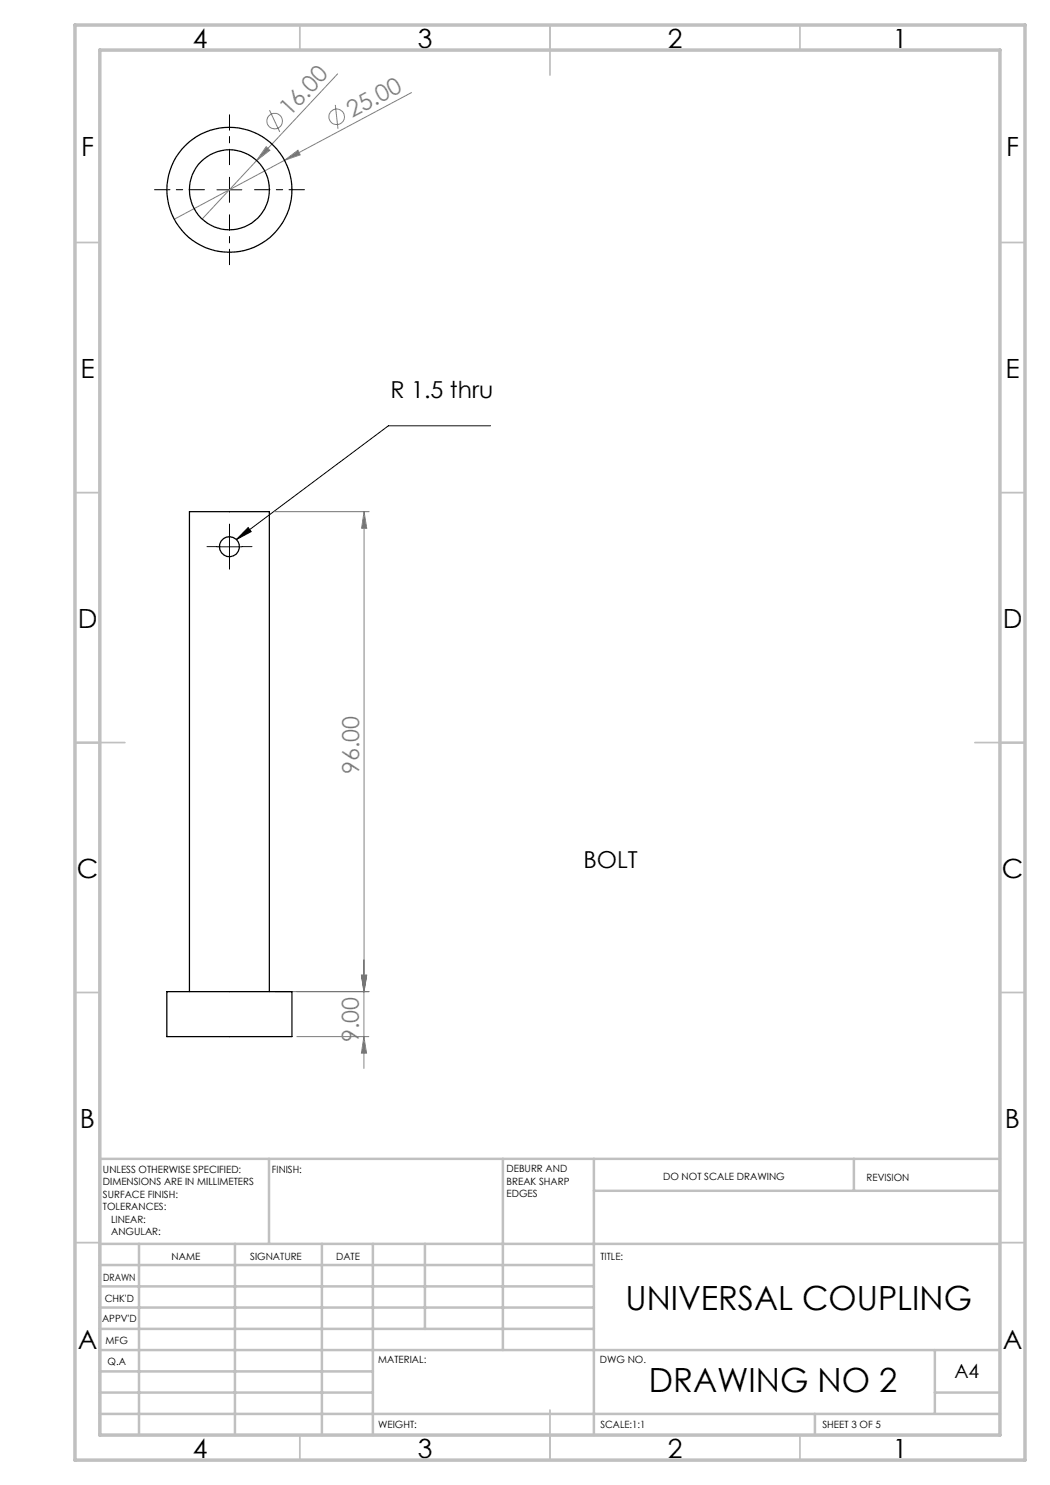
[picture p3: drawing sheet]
<svg xmlns="http://www.w3.org/2000/svg" width="210mm" height="297mm" viewBox="0 0 210 297" stroke-linecap="round" stroke-linejoin="round" font-family="sans-serif">
<g fill="none" stroke="#808080" stroke-width=".2">
<path d="M67.5 14.8l-16.2 17.3M82.3 18.5l-47.4 25.3M51.3 32.1l-10.9 11.7M53.2 29.3l.8 .8-2.7 2zM53.9 22l2.1 4.4M56.9 32.1l2.7-2 .4 .9zM67.1 21l.5 4.7M54.9 102.3h18.9M72.8 102.3l.5 3.4h-1zM72.8 102.3v111.4M54.9 198.3h18.9M72.3 195h1l-.5 3.3z"/>
<path d="M59.4 207.3h14.4M72.8 207.3l.5 3.3h-1z"/>
<circle cx="54.9" cy="24.2" r="1.56"/>
<circle cx="67.3" cy="23.4" r="1.55"/>
</g>
<path d="M43.4 38h5M45.9 35.5v5M98.1 85.2h-20.4l-30.4 22.7M43.4 109.4h5M45.9 106.9v4.9M49.6 105.5l.6 .8-2.9 1.6z" fill="none" stroke="#000" stroke-width=".2"/>
<path d="M40.9 37.9h-10M45.9 32.9v-10M50.9 37.9h10M45.9 42.9v10" fill="none" stroke="#000" stroke-width=".2" stroke-dasharray="15.2 1.3 1.3 1.3" stroke-dashoffset="12.1"/>
<path d="M43.4 109.3h-2M45.9 106.8v-2M45.9 111.8v2M48.4 109.3h2" fill="none" stroke="#000" stroke-width=".2" stroke-dasharray="15.2 1.3 1.3 1.3"/>
<g fill="none" stroke="#c0c0c0" stroke-width=".35">
<path d="M60 5v5M110 5v10M160 5v5M15 48.5h5M200 48.5h5M15 98.5h5M200 98.5h5M15 148.5h10M195 148.5h10M15 198.5h5M200 198.5h5M15 248.5h5"/>
<path d="M200 248.5h5M60 287v5M110 282v10M160 287v5"/>
</g>
<g fill="none" stroke="#c0c0c0" stroke-width=".5">
<path d="M53.8 231.8v17M100.6 231.8v38.2M118.8 231.8v55.2M118.8 238.2h81.2M170.8 231.8v6.4M200 231.8h-180v55.2M20 248.8h180M20 257.3h98.8M20 253h98.8M27.8 248.8v38.2M47 248.8v38.2M64.4 248.8v38.2"/>
<path d="M74.6 248.8v38.2M85 248.8v17M20 265.8h98.8M20 261.5h98.8M20 278.5h54.6M20 274.3h54.6M20 270h180M187 278.5h13M187 270v12.8M20 282.8h180M163 282.8v4.2"/>
</g>
<path d="M15 5h190v287h-190zM20 10h180v277h-180z" fill="none" stroke="#c0c0c0" stroke-width=".7"/>
<path d="M49.6 105.5l.6 .8-2.9 1.6z" fill="#000"/>
<g fill="#808080">
<path d="M56.9 32.1l2.7-2 .4 .9z"/>
<path d="M53.2 29.3l.8 .8-2.7 2z"/>
<path d="M72.3 195h1l-.5 3.3zM72.8 102.3l.5 3.4h-1zM72.8 207.3l.5 3.3h-1zM72.3 195h1l-.5 3.3z"/>
</g>
<g fill="none" stroke="#000" stroke-width=".25">
<path d="M33.4 198.3h25v9h-25zM37.9 198.3v-96h16v96"/>
<circle cx="45.9" cy="37.9" r="12.5"/>
<circle cx="45.9" cy="38" r="8"/>
<circle cx="45.9" cy="109.3" r="2"/>
</g>
<g font-size="6.7">
<text x="125.1" y="262">UNIVERSAL COUPLING</text>
<text x="129.8" y="278.4">DRAWING NO 2</text>
</g>
<g font-size="5.3">
<text x="38.5" y="9.5">4</text>
<text x="83.5" y="9.5">3</text>
<text x="133.6" y="9.5">2</text>
<text x="178.6" y="9.5">1</text>
<text x="16.2" y="31.3">F</text>
<text x="201.2" y="31.3">F</text>
<text x="16.1" y="75.5">E</text>
<text x="201.1" y="75.5">E</text>
<text x="15.5" y="125.5">D</text>
<text x="200.5" y="125.5">D</text>
<text x="15.4" y="175.5">C</text>
<text x="200.4" y="175.5">C</text>
<text x="16" y="225.5">B</text>
<text x="201" y="225.5">B</text>
<text x="15.5" y="269.8">A</text>
<text x="200.5" y="269.8">A</text>
<text x="38.5" y="291.5">4</text>
<text x="83.5" y="291.5">3</text>
<text x="133.6" y="291.5">2</text>
<text x="178.6" y="291.5">1</text>
</g>
<g font-size="4.7" fill="#808080">
<text x="57.9" y="23.5" transform="rotate(-47 57.9 23.5)">16.00</text>
<text x="70.4" y="23.6" transform="rotate(-28 70.4 23.6)">25.00</text>
<text x="71.8" y="154.8" transform="rotate(-90 71.8 154.8)">96.00</text>
<text x="71.8" y="208.4" transform="rotate(-90 71.8 208.4)">9.00</text>
</g>
<g font-size="4.7">
<text x="78.1" y="79.6">R 1.5 thru</text>
<text x="116.7" y="173.6">BOLT</text>
</g>
<text font-size="3.9" x="190.9" y="275.5">A4</text>
<g font-size="2">
<text x="20.6" y="234.6">UNLESS OTHERWISE SPECIFIED:</text>
<text x="20.6" y="237.1">DIMENSIONS ARE IN MILLIMETERS</text>
<text x="20.6" y="239.6">SURFACE FINISH:</text>
<text x="54.4" y="234.6">FINISH:</text>
<text x="101.3" y="234.5">DEBURR AND</text>
<text x="101.3" y="237">BREAK SHARP</text>
<text x="101.3" y="239.5">EDGES</text>
<text x="132.6" y="236">DO NOT SCALE DRAWING</text>
<text x="173.3" y="236.2">REVISION</text>
<text x="20.6" y="242.1">TOLERANCES:</text>
<text x="22.2" y="244.6">LINEAR:</text>
<text x="22.2" y="247.1">ANGULAR:</text>
<text x="34.3" y="252">NAME</text>
<text x="50" y="251.9">SIGNATURE</text>
<text x="67.2" y="251.9">DATE</text>
<text x="120.1" y="251.9">TITLE:</text>
<text x="20.6" y="256.1">DRAWN</text>
<text x="20.9" y="260.3">CHK'D</text>
<text x="20.4" y="264.4">APPV'D</text>
<text x="21.1" y="268.8">MFG</text>
<text x="21.5" y="273">Q.A</text>
<text x="75.6" y="272.5">MATERIAL:</text>
<text x="120" y="272.5">DWG NO.</text>
<text x="75.6" y="285.5">WEIGHT:</text>
<text x="120.1" y="285.6">SCALE:1:1</text>
<text x="164.5" y="285.6">SHEET 3 OF 5</text>
</g>
</svg>
